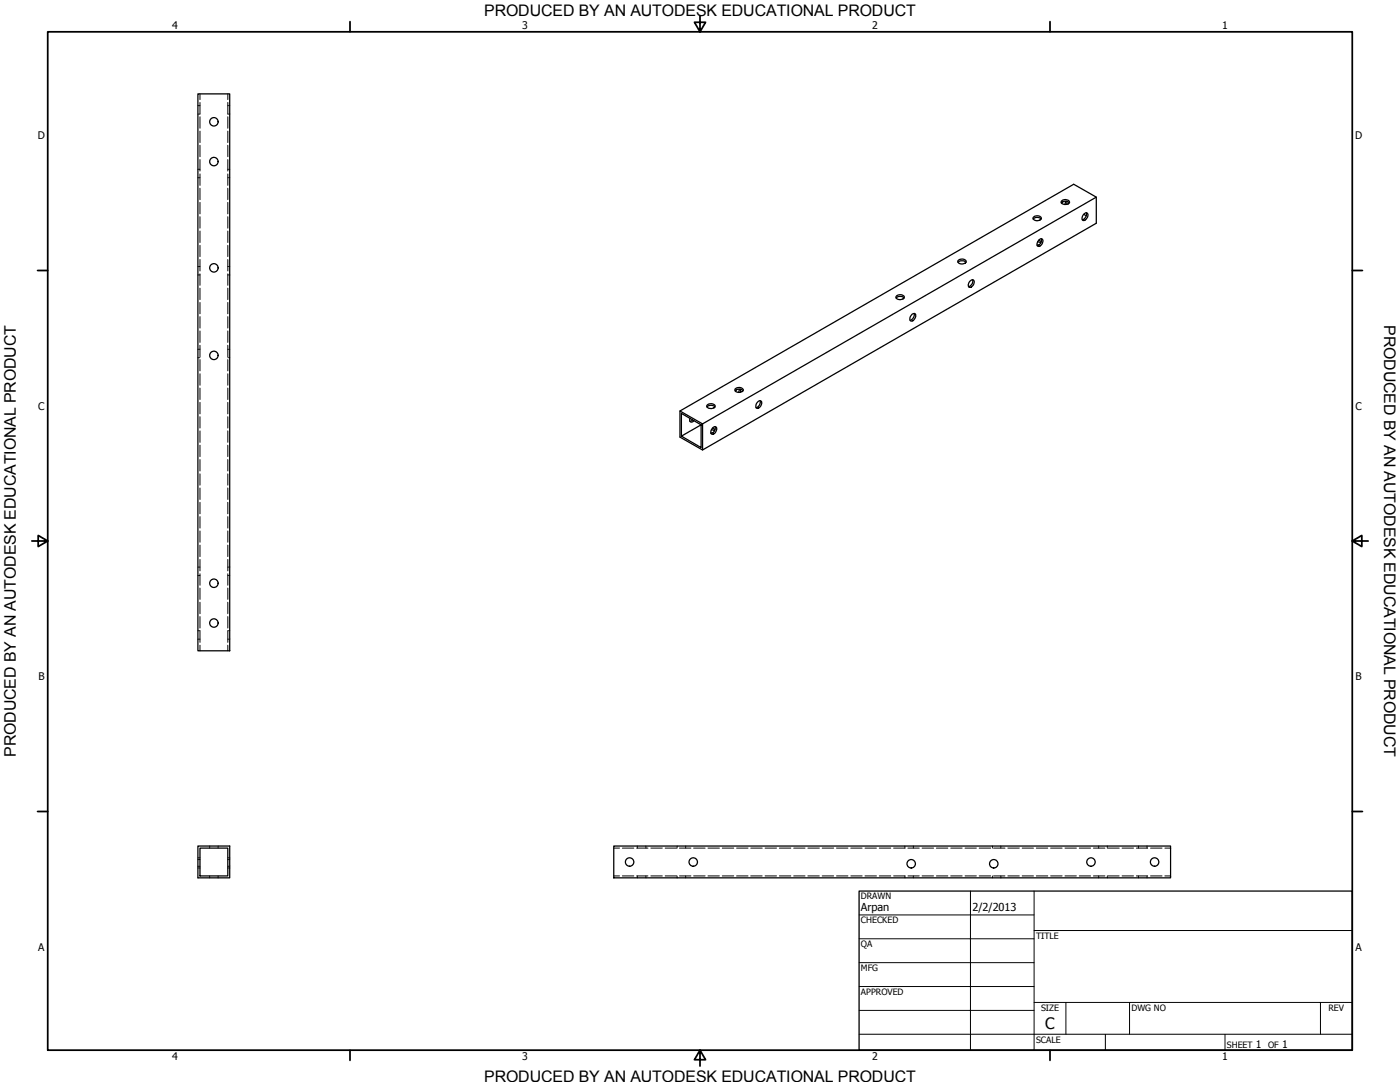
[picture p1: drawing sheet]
<svg xmlns="http://www.w3.org/2000/svg" width="559mm" height="432mm" viewBox="0 0 559 432" stroke-linecap="round" stroke-linejoin="round" font-family="sans-serif">
<!-- layer: Visible (ANSI) -->
<g fill="none" stroke="#000" stroke-width=".51">
<path d="M79 37.5h12.7v222.2h-12.7zM437.6 78.7l-157.2 90.5-9-5.2 157.2-90.5 9 5.2v10.4l-157.2 90.5v-10.4M412.4 87.4a2.15 2.15 0 0 1 3.1 0M412.4 86.8a2 2 0 0 1 3.3 .4 1.99 1.99 0 0 1-3.4-.1zM414.1 96.5l1.3 .5M414.5 95.9l1.1 .6M414.5 95.9a.98 .98 0 0 1 1.7-.3 2.07 2.07 0 0 1-1.8 2.7 1.47 1.47 0 0 1 .1-2.4zM414.8 97.7l-.8 .1M415.6 95.2a2.23 2.23 0 0 1-1.6 2.8M423.6 81a2.3 2.3 0 0 1 3.2 0M423.9 80.1a1.97 1.97 0 0 1 3 .7 2.04 2.04 0 0 1-3.4-.2zM424.4 80.5l-.6 .7"/>
<path d="M425.3 80.3l-.3 1.3M425.7 80.3l.1 1.2M432.5 85.6a.98 .98 0 0 1 1.6-.3 2.25 2.25 0 0 1-1.8 2.7l-.4-.9zM432.6 85.5l1 .6M433.6 84.9a2.37 2.37 0 0 1-1.6 2.8M357.7 118.9a2.3 2.3 0 0 1 3.2 0M357.9 118a1.86 1.86 0 0 1 3 .7 2.03 2.03 0 0 1-3.3-.1zM382.4 104.7a2.3 2.3 0 0 1 3.2 0M382.6 103.8a1.86 1.86 0 0 1 3 .7 2.03 2.03 0 0 1-3.3-.1zM387.1 112.3a.99 .99 0 0 1 1.5-.5 .99 .99 0 0 1 .1 1.5l-.7 .9a.97 .97 0 0 1-1.3 .3l-.2-.8zM388.2 111.6a2.14 2.14 0 0 1-1.6 2.8M364.1 125.3a.88 .88 0 0 1 1.3 .1 2.25 2.25 0 0 1-1.8 2.7 1.79 1.79 0 0 1 .5-2.8z"/>
<path d="M364.9 125.1a2.35 2.35 0 0 1-1.6 2.7M293.4 155.3a1.97 1.97 0 0 1 3.3 .5 2.03 2.03 0 0 1-3.4-.2zM293.4 156a2.3 2.3 0 0 1 3.2 0M294.1 155.4l-.5 .7M295 155.3l-.2 1.3M295.5 155.3v1.2M303.3 159.9a2.23 2.23 0 0 1-1.5 2.8M271.4 164v10.4l9 5.2M275.4 166.9a.94 .94 0 0 0 .2 1.5 .94 .94 0 0 0 1.4-.5M276.4 167.6l-1 .5M279.8 169.5l-7.8-4.5v9.1l7.8-4.6v9.1l-7.8-4.5M282.1 161.8a2 2 0 0 1 3.3 .4 1.99 1.99 0 0 1-3.3-.1z"/>
<path d="M282.2 162.4a2.15 2.15 0 0 1 3.2 0M284 171.5l1.2 .5M284.4 170.9l1 .6M284.4 170.9a.97 .97 0 0 1 1.4-.5 .97 .97 0 0 1 .1 1.6l-.6 .9-.8 .5a1.11 1.11 0 0 1-.9-.9 1.11 1.11 0 0 1 .4-1.1zM284.6 172.7l-.9 .1M285.4 170.2a2.37 2.37 0 0 1-1.6 2.8M302.3 160.6a1.03 1.03 0 0 1 1.7-.3 2.15 2.15 0 0 1-1.9 2.6 1.58 1.58 0 0 1 .2-2.3zM79 337.6h12.7v12.7h-12.7zM79.8 338.5h11.1v11.1h-11.1zM245 337.6h222.2v12.7h-222.2z"/>
<circle cx="85.4" cy="48.6" r="1.68"/>
<circle cx="85.4" cy="64.5" r="1.68"/>
<circle cx="85.4" cy="106.9" r="1.68"/>
<circle cx="85.4" cy="141.8" r="1.68"/>
<circle cx="85.4" cy="232.8" r="1.68"/>
<circle cx="85.4" cy="248.6" r="1.68"/>
<circle cx="251.3" cy="344" r="1.68"/>
<circle cx="276.7" cy="344" r="1.68"/>
<circle cx="363.7" cy="344.7" r="1.68"/>
<circle cx="396.7" cy="344.7" r="1.68"/>
<circle cx="435.5" cy="344" r="1.68"/>
<circle cx="460.9" cy="344" r="1.68"/>
</g>
<!-- layer: Hidden (ANSI) -->
<g fill="none" stroke="#000" stroke-width=".4">
<path d="M79.8 37.5v2.3M90.9 37.5v2.3M79 45.5h.2M79 42.2h.2M79.5 42.2h.3M79.8 40.9v4.6h-.3M79.8 46.6v4.6M79.8 52.3v4.6M79.8 58v4.5M90.9 40.9v4.6h.3M90.9 46.6v4.6M90.9 52.3v4.6"/>
<path d="M90.9 58v4.5M90.9 42.2h.3M91.4 45.5h.3M91.4 42.2h.3M79 70.9h.2M79 67.6h.2M79.5 70.9h.3M79.5 67.6h.3M79.8 63.7v4.6M79.8 69.4v4.6M79.8 75.1v4.6M90.9 63.7v4.6"/>
<path d="M90.9 69.4v4.6M90.9 75.1v4.6M90.9 70.9h.3M90.9 67.6h.3M91.4 70.9h.3M91.4 67.6h.3M79.8 80.8v4.5M79.8 86.5v4.6M79.8 92.2v4.6M79.8 97.9v4.5M90.9 80.8v4.5M90.9 86.5v4.6"/>
<path d="M90.9 92.2v4.6M90.9 97.9v4.5M79 109.7h.2M79 106.4h.2M79.5 109.7h.3M79.5 106.4h.3M79.8 103.6v4.5M79.8 109.3v4.6M79.8 115v4.6M90.9 103.6v4.5M90.9 109.3v4.6M90.9 115v4.6"/>
<path d="M90.9 109.7h.3M90.9 106.4h.3M91.4 109.7h.3M91.4 106.4h.3M79 139.4h.2M79.5 139.4h.3M79.8 120.7v4.5M79.8 126.4v4.5M79.8 132.1v4.6M79.8 137.8v4.6M90.9 120.7v4.5M90.9 126.4v4.5"/>
<path d="M90.9 132.1v4.6M90.9 137.8v4.6M90.9 139.4h.3M91.4 139.4h.3M79 142.7h.2M79.5 142.7h.3M79.8 143.5v4.5M79.8 149.2v4.5M79.8 154.9v4.5M90.9 143.5v4.5M90.9 149.2v4.5M90.9 154.9v4.5"/>
<path d="M90.9 142.7h.3M91.4 142.7h.3M79.8 160.6v4.6M79.8 166.3v4.5M79.8 172v4.5M79.8 177.7v4.5M90.9 160.6v4.6M90.9 166.3v4.5M90.9 172v4.5M90.9 177.7v4.5M79.8 183.4v4.6M79.8 189.1v4.5"/>
<path d="M79.8 194.8v4.5M90.9 183.4v4.6M90.9 189.1v4.5M90.9 194.8v4.5M79.8 200.5v4.5M79.8 206.2v4.6M79.8 211.9v4.5M79.8 217.6v4.5M90.9 200.5v4.5M90.9 206.2v4.6M90.9 211.9v4.5M90.9 217.6v4.5"/>
<path d="M79 229.7h.2M79 226.3h.2M79.5 229.7h.3M79.5 226.3h.3M79.8 223.3v4.5M79.8 229v4.6M79.8 234.7v4.5M90.9 223.3v4.5M90.9 229v4.6M90.9 234.7v4.5M90.9 229.7h.3M90.9 226.3h.3"/>
<path d="M91.4 229.7h.3M91.4 226.3h.3M79 255.1h.2M79 251.7h.2M79.5 251.7l.3 .1v4.5M79.5 255.1h.3M79.8 240.3v4.6M79.8 246.1v4.5M79.8 257.5v2.2M90.9 240.3v4.6M90.9 246.1v4.5M90.9 257.5v2.2"/>
<path d="M90.9 255.1h.3M91.2 251.7l-.3 .1v4.5M91.4 255.1h.3M91.4 251.7h.3M83.7 337.6v.3M83.7 338.2v.3M87.1 337.6v.3M87.1 338.2v.3M245 338.5h2.3M248.4 338.5h4.6M254.1 338.5h4.5M254.4 337.6v.3"/>
<path d="M254.4 338.2v.3M257.8 337.6v.3M257.8 338.2v.3M259.8 338.5h4.6M265.5 338.5h4.6M270.3 337.6v.3M270.3 338.2v.3M271.2 338.5h4.6M273.7 337.6v.3M273.7 338.2v.3M276.9 338.5h4.5M282.6 338.5h4.5"/>
<path d="M288.3 338.5h4.6M294 338.5h4.6M299.7 338.5h4.5M305.4 338.5h4.5M311.1 338.5h4.6M316.8 338.5h4.5M322.5 338.5h4.5M328.2 338.5h4.5M333.9 338.5h4.6M339.6 338.5h4.5M345.2 338.5h4.6M351 338.5h4.5"/>
<path d="M361.2 338.2l.1 .3h-4.6M361.2 337.6v.3M362.4 338.5h4.5M364.6 337.6v.3M364.6 338.2v.3M368 338.5h4.6M373.8 338.5h4.5M379.5 338.5h4.5M385.2 338.5h4.5M390.8 338.5h4.6M396.1 337.6v.3M396.1 338.2v.3"/>
<path d="M396.6 338.5h4.5M399.5 337.6v.3M399.5 338.2v.3M402.3 338.5h4.5M408 338.5h4.5M413.6 338.5h4.6M419.4 338.5h4.5M425.1 338.5h4.5M430.8 338.5h4.5M436.4 338.5h4.6M438.5 337.6v.3M438.5 338.2v.3"/>
<path d="M442 337.6v.3M442 338.2v.3M442.2 338.5h4.5M447.9 338.5h4.5M453.6 338.5h4.5M454.4 337.6v.3M454.4 338.2v.3M457.8 337.6v.3M457.8 338.2v.3M459.2 338.5h4.6M464.9 338.5h2.3M79 345.7h.2"/>
<path d="M79 342.3h.2M79 346.4h.2M79 343h.2M79.5 345.7h.3M79.5 342.3h.3M79.5 346.4h.3M79.5 343h.3M83.7 349.6v.2M83.7 350.1v.2M87.1 349.6v.2M87.1 350.1v.2M90.9 345.7h.3"/>
<path d="M90.9 342.3h.3M90.9 346.4h.3M90.9 343h.3M91.4 345.7h.3M91.4 342.3h.3M91.4 346.4h.3M91.4 343h.3M245 349.6h2.3M248.4 349.6h4.6M254.1 349.6h4.5M254.4 349.6v.2M254.4 350.1v.2"/>
<path d="M257.8 349.6v.2M257.8 350.1v.2M259.8 349.6h4.6M265.5 349.6h4.6M270.3 349.6v.2M270.3 350.1v.2M271.2 349.6h4.6M273.7 349.6v.2M273.7 350.1v.2M276.9 349.6h4.5M282.6 349.6h4.5M288.3 349.6h4.6"/>
<path d="M294 349.6h4.6M299.7 349.6h4.5M305.4 349.6h4.5M311.1 349.6h4.6M316.8 349.6h4.5M322.5 349.6h4.5M328.2 349.6h4.5M333.9 349.6h4.6M339.6 349.6h4.5M345.2 349.6h4.6M351 349.6h4.5M356.7 349.6h4.6l-.1 .2"/>
<path d="M361.2 350.1v.2M362.4 349.6h4.5M364.6 349.6v.2M364.6 350.1v.2M368 349.6h4.6M373.8 349.6h4.5M379.5 349.6h4.5M385.2 349.6h4.5M390.8 349.6h4.6M396.1 349.6v.2M396.1 350.1v.2M396.6 349.6h4.5"/>
<path d="M399.5 349.6v.2M399.5 350.1v.2M402.3 349.6h4.5M408 349.6h4.5M413.6 349.6h4.6M419.4 349.6h4.5M425.1 349.6h4.5M430.8 349.6h4.5M436.4 349.6h4.6M438.5 349.6v.2M438.5 350.1v.2M442 349.6v.2"/>
<path d="M442 350.1v.2M442.2 349.6h4.5M447.9 349.6h4.5M453.6 349.6h4.5M454.4 349.6v.2M454.4 350.1v.2M457.8 349.6v.2M457.8 350.1v.2M459.2 349.6h4.6M464.9 349.6h2.3"/>
</g>
<!-- layer: Border (ANSI) -->
<g fill="none" stroke="#000" stroke-width=".7">
<path d="M19 12.7h520.8v406.4h-520.8zM139.7 8.6v4.1M279.4 6.3v6.4l-2.2-3.8h4.4l-2.2 3.8M419.1 8.6v4.1M15 107.9h4M539.8 107.9h4M12.7 215.9h6.3l-3.8-2.2v4.4l3.8-2.2M539.8 215.9l3.8 2.2v-4.4l-3.8 2.2h6.3M15 323.8h4M539.8 323.8h4M139.7 419.1v4.1M279.4 419.1l2.2 3.8h-4.4l2.2-3.8v6.3"/>
<path d="M419.1 419.1v4.1"/>
</g>
<!-- layer: Title (ANSI) -->
<g fill="none" stroke="#000" stroke-width=".4">
<path d="M387.3 355.6v63.5M412.7 355.6v63.5M342.9 365.1h69.8M342.9 374.6h69.8M412.7 371.3h127.1M342.9 384.2h69.8M342.9 393.7h69.8M342.9 412.7h196.9M342.9 403.2h69.8M412.7 400h127.1M425.4 400v12.7M441.2 412.7v6.4"/>
<path d="M450.8 400v12.7M488.9 412.7v6.4M527 400v12.7"/>
</g>
<path d="M342.9 355.6h196.9v63.5h-196.9z" fill="none" stroke="#000" stroke-width=".51"/>
<g font-size="6.4">
<text x="552.4" y="129.8" transform="rotate(90 552.4 129.8)">PRODUCED BY AN AUTODESK EDUCATIONAL PRODUCT</text>
<text x="6.3" y="302" transform="rotate(-90 6.3 302)">PRODUCED BY AN AUTODESK EDUCATIONAL PRODUCT</text>
</g>
<g font-size="6.3">
<text x="193.3" y="6.3">PRODUCED BY AN AUTODESK EDUCATIONAL PRODUCT</text>
<text x="417.2" y="410.6">C</text>
<text x="193.3" y="431.8">PRODUCED BY AN AUTODESK EDUCATIONAL PRODUCT</text>
</g>
<g font-size="4.4">
<text x="343.7" y="363.5">Arpan</text>
<text x="388.1" y="363.7">2/2/2013</text>
</g>
<g font-size="4.2">
<text x="68.7" y="11.7">4</text>
<text x="208.4" y="11.7">3</text>
<text x="348.1" y="11.7">2</text>
<text x="487.8" y="11.7">1</text>
<text x="15.1" y="55.5">D</text>
<text x="540.9" y="55.5">D</text>
<text x="15.2" y="163.4">C</text>
<text x="541" y="163.4">C</text>
<text x="15.3" y="271.4">B</text>
<text x="541.1" y="271.4">B</text>
<text x="15.2" y="379.3">A</text>
<text x="541" y="379.3">A</text>
<text x="501.3" y="418.3">1</text>
<text x="511.8" y="418.3">1</text>
<text x="68.7" y="423.2">4</text>
<text x="208.4" y="423.2">3</text>
<text x="348.1" y="423.2">2</text>
<text x="487.8" y="423.2">1</text>
</g>
<g font-size="3.5">
<text x="343.7" y="358.9">DRAWN</text>
<text x="343.7" y="368.5">CHECKED</text>
<text x="413.5" y="374.6">TITLE</text>
<text x="343.7" y="378">QA</text>
<text x="343.7" y="387.5">MFG</text>
<text x="343.7" y="397.1">APPROVED</text>
<text x="415.5" y="403.4">SIZE</text>
<text x="451.6" y="403.4">DWG NO</text>
<text x="530.3" y="403.4">REV</text>
<text x="413.5" y="416.1">SCALE</text>
<text x="489.7" y="418.3">SHEET</text>
<text x="506.2" y="418.3">OF</text>
</g>
</svg>
